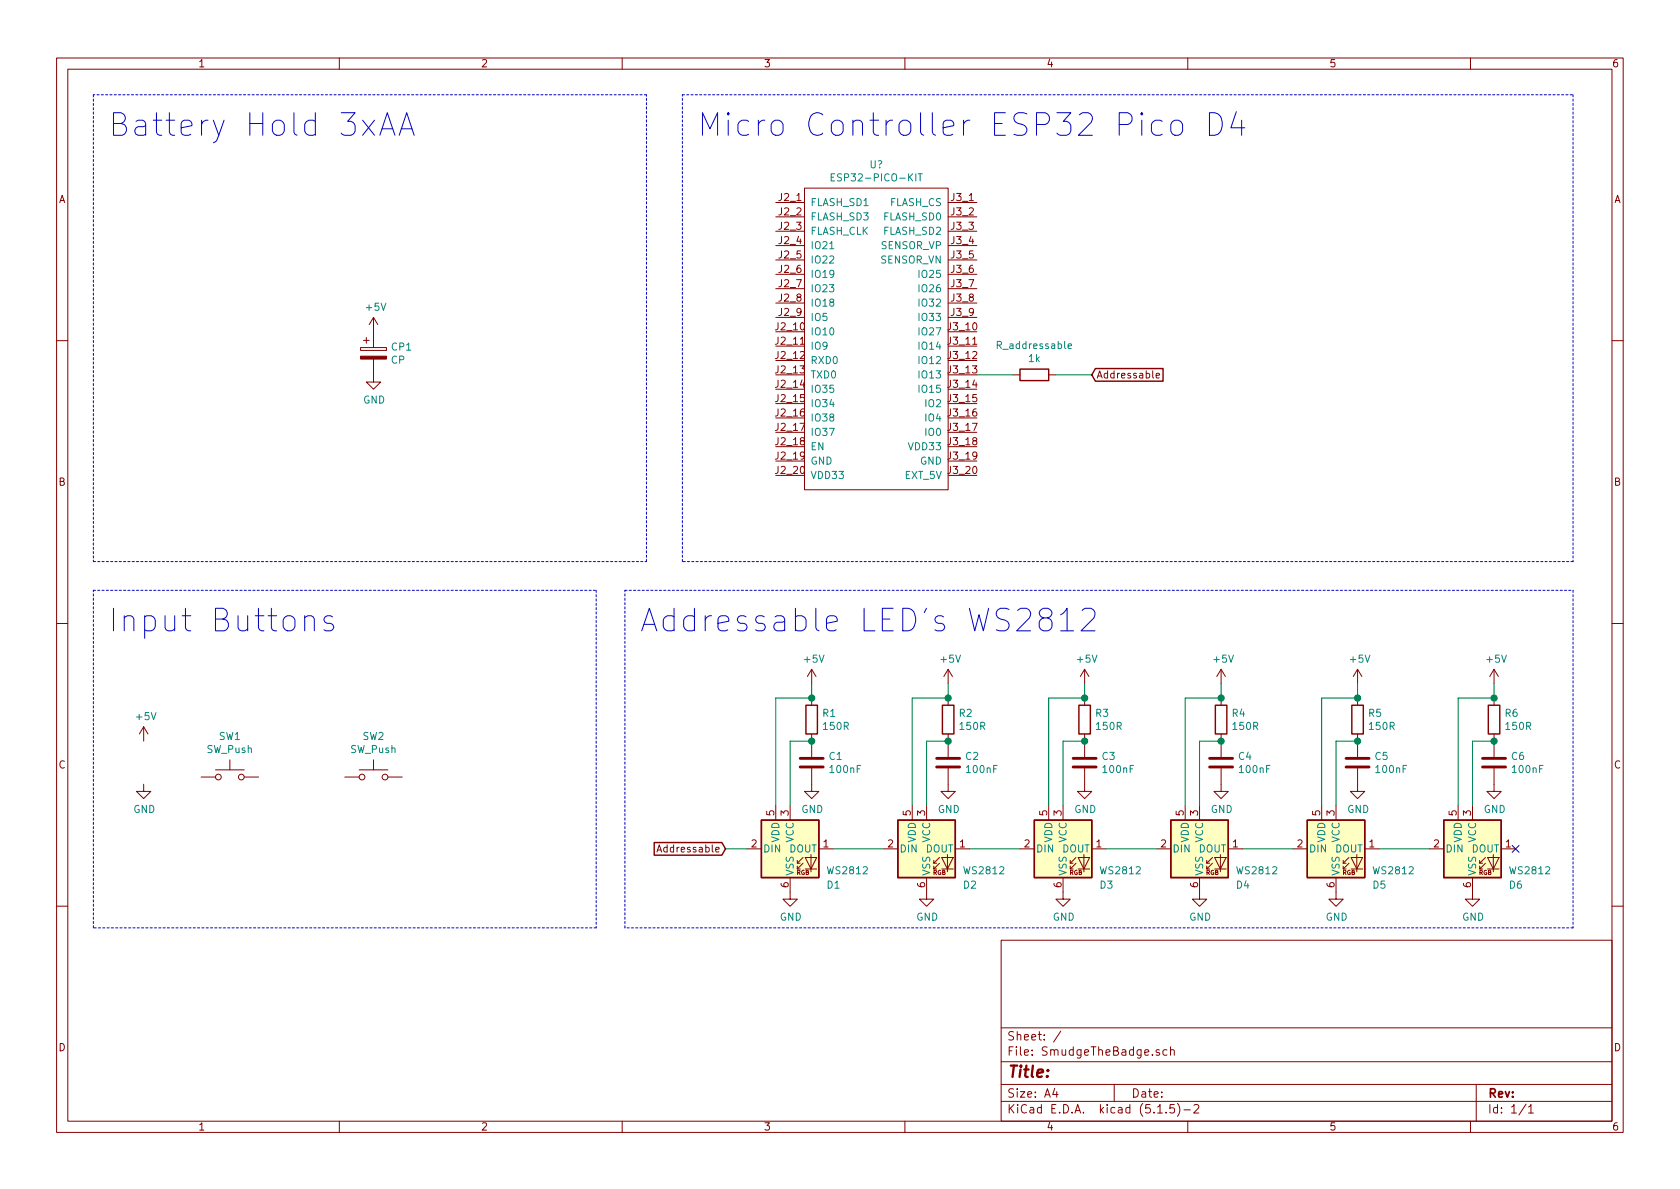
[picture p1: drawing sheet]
EESchema Schematic File Version 4
EELAYER 30 0
EELAYER END
$Descr A4 11693 8268
encoding utf-8
Sheet 1 1
Title ""
Date ""
Rev ""
Comp ""
Comment1 ""
Comment2 ""
Comment3 ""
Comment4 ""
$EndDescr
$Comp
L LED:WS2812 D1
U 1 1
P 5500 5900
F 0 "D1" H 5750 5650 50  0000 L CNN
F 1 "WS2812" H 5750 5750 50  0000 L CNN
F 2 "LED_SMD:LED_WS2812_PLCC6_5.0x5.0mm_P1.6mm" H 5550 5600 50  0001 L TNN
F 3 "https://cdn-shop.adafruit.com/datasheets/WS2812.pdf" H 5600 5525 50  0001 L TNN
	1    5500 5900
	1    0    0    -1  
$EndComp
$Comp
L Device:R R1
U 1 1
P 5650 5000
F 0 "R1" H 5720 5046 50  0000 L CNN
F 1 "150R" H 5720 4955 50  0000 L CNN
F 2 "Resistors_SMD:R_0805_HandSoldering" V 5580 5000 50  0001 C CNN
F 3 "~" H 5650 5000 50  0001 C CNN
	1    5650 5000
	1    0    0    -1  
$EndComp
$Comp
L power:+5V #PWR?
U 1 1
P 5650 4750
F 0 "#PWR?" H 5650 4600 50  0001 C CNN
F 1 "+5V" H 5665 4923 50  0000 C CNN
F 2 "" H 5650 4750 50  0001 C CNN
F 3 "" H 5650 4750 50  0001 C CNN
	1    5650 4750
	1    0    0    -1  
$EndComp
$Comp
L power:GND #PWR?
U 1 1
P 5500 6200
F 0 "#PWR?" H 5500 5950 50  0001 C CNN
F 1 "GND" H 5505 6027 50  0000 C CNN
F 2 "" H 5500 6200 50  0001 C CNN
F 3 "" H 5500 6200 50  0001 C CNN
	1    5500 6200
	1    0    0    -1  
$EndComp
$Comp
L Device:C C1
U 1 1
P 5650 5300
F 0 "C1" H 5765 5346 50  0000 L CNN
F 1 "100nF" H 5765 5255 50  0000 L CNN
F 2 "Capacitors_SMD:C_0805_HandSoldering" H 5688 5150 50  0001 C CNN
F 3 "~" H 5650 5300 50  0001 C CNN
	1    5650 5300
	1    0    0    -1  
$EndComp
Wire Wire Line
	5400 5600 5400 4850
Connection ~ 5650 4850
Wire Wire Line
	5650 4750 5650 4850
$Comp
L power:GND #PWR?
U 1 1
P 5650 5450
F 0 "#PWR?" H 5650 5200 50  0001 C CNN
F 1 "GND" H 5655 5277 50  0000 C CNN
F 2 "" H 5650 5450 50  0001 C CNN
F 3 "" H 5650 5450 50  0001 C CNN
	1    5650 5450
	1    0    0    -1  
$EndComp
Wire Wire Line
	5500 5600 5500 5150
Wire Wire Line
	5500 5150 5650 5150
Connection ~ 5650 5150
Wire Wire Line
	5400 4850 5650 4850
$Comp
L Device:CP CP1
U 1 1
P 2600 2450
F 0 "CP1" H 2718 2496 50  0000 L CNN
F 1 "CP" H 2718 2405 50  0000 L CNN
F 2 "" H 2638 2300 50  0001 C CNN
F 3 "~" H 2600 2450 50  0001 C CNN
	1    2600 2450
	1    0    0    -1  
$EndComp
$Comp
L LED:WS2812 D2
U 1 1
P 6450 5900
F 0 "D2" H 6700 5650 50  0000 L CNN
F 1 "WS2812" H 6700 5750 50  0000 L CNN
F 2 "LED_SMD:LED_WS2812_PLCC6_5.0x5.0mm_P1.6mm" H 6500 5600 50  0001 L TNN
F 3 "https://cdn-shop.adafruit.com/datasheets/WS2812.pdf" H 6550 5525 50  0001 L TNN
	1    6450 5900
	1    0    0    -1  
$EndComp
$Comp
L LED:WS2812 D3
U 1 1
P 7400 5900
F 0 "D3" H 7650 5650 50  0000 L CNN
F 1 "WS2812" H 7650 5750 50  0000 L CNN
F 2 "LED_SMD:LED_WS2812_PLCC6_5.0x5.0mm_P1.6mm" H 7450 5600 50  0001 L TNN
F 3 "https://cdn-shop.adafruit.com/datasheets/WS2812.pdf" H 7500 5525 50  0001 L TNN
	1    7400 5900
	1    0    0    -1  
$EndComp
$Comp
L LED:WS2812 D4
U 1 1
P 8350 5900
F 0 "D4" H 8600 5650 50  0000 L CNN
F 1 "WS2812" H 8600 5750 50  0000 L CNN
F 2 "LED_SMD:LED_WS2812_PLCC6_5.0x5.0mm_P1.6mm" H 8400 5600 50  0001 L TNN
F 3 "https://cdn-shop.adafruit.com/datasheets/WS2812.pdf" H 8450 5525 50  0001 L TNN
	1    8350 5900
	1    0    0    -1  
$EndComp
$Comp
L LED:WS2812 D5
U 1 1
P 9300 5900
F 0 "D5" H 9550 5650 50  0000 L CNN
F 1 "WS2812" H 9550 5750 50  0000 L CNN
F 2 "LED_SMD:LED_WS2812_PLCC6_5.0x5.0mm_P1.6mm" H 9350 5600 50  0001 L TNN
F 3 "https://cdn-shop.adafruit.com/datasheets/WS2812.pdf" H 9400 5525 50  0001 L TNN
	1    9300 5900
	1    0    0    -1  
$EndComp
$Comp
L LED:WS2812 D6
U 1 1
P 10250 5900
F 0 "D6" H 10500 5650 50  0000 L CNN
F 1 "WS2812" H 10500 5750 50  0000 L CNN
F 2 "LED_SMD:LED_WS2812_PLCC6_5.0x5.0mm_P1.6mm" H 10300 5600 50  0001 L TNN
F 3 "https://cdn-shop.adafruit.com/datasheets/WS2812.pdf" H 10350 5525 50  0001 L TNN
	1    10250 5900
	1    0    0    -1  
$EndComp
$Comp
L ESP32:ESP32-PICO-KIT U?
U 1 1
P 6100 2350
F 0 "U?" H 6100 3565 50  0000 C CNN
F 1 "ESP32-PICO-KIT" H 6100 3474 50  0000 C CNN
F 2 "ESP32:ESP32-PICO-KIT_Jumper" H 5975 2850 50  0001 C CNN
F 3 "https://dl.espressif.com/dl/schematics/esp32-pico-kit-v4_schematic.pdf" H 5975 2850 50  0001 C CNN
	1    6100 2350
	1    0    0    -1  
$EndComp
$Comp
L power:GND #PWR?
U 1 1
P 6600 5450
F 0 "#PWR?" H 6600 5200 50  0001 C CNN
F 1 "GND" H 6605 5277 50  0000 C CNN
F 2 "" H 6600 5450 50  0001 C CNN
F 3 "" H 6600 5450 50  0001 C CNN
	1    6600 5450
	1    0    0    -1  
$EndComp
$Comp
L power:GND #PWR?
U 1 1
P 7550 5450
F 0 "#PWR?" H 7550 5200 50  0001 C CNN
F 1 "GND" H 7555 5277 50  0000 C CNN
F 2 "" H 7550 5450 50  0001 C CNN
F 3 "" H 7550 5450 50  0001 C CNN
	1    7550 5450
	1    0    0    -1  
$EndComp
$Comp
L power:GND #PWR?
U 1 1
P 8500 5450
F 0 "#PWR?" H 8500 5200 50  0001 C CNN
F 1 "GND" H 8505 5277 50  0000 C CNN
F 2 "" H 8500 5450 50  0001 C CNN
F 3 "" H 8500 5450 50  0001 C CNN
	1    8500 5450
	1    0    0    -1  
$EndComp
$Comp
L power:GND #PWR?
U 1 1
P 9450 5450
F 0 "#PWR?" H 9450 5200 50  0001 C CNN
F 1 "GND" H 9455 5277 50  0000 C CNN
F 2 "" H 9450 5450 50  0001 C CNN
F 3 "" H 9450 5450 50  0001 C CNN
	1    9450 5450
	1    0    0    -1  
$EndComp
$Comp
L power:GND #PWR?
U 1 1
P 10400 5450
F 0 "#PWR?" H 10400 5200 50  0001 C CNN
F 1 "GND" H 10405 5277 50  0000 C CNN
F 2 "" H 10400 5450 50  0001 C CNN
F 3 "" H 10400 5450 50  0001 C CNN
	1    10400 5450
	1    0    0    -1  
$EndComp
$Comp
L Device:C C2
U 1 1
P 6600 5300
F 0 "C2" H 6715 5346 50  0000 L CNN
F 1 "100nF" H 6715 5255 50  0000 L CNN
F 2 "Capacitors_SMD:C_0805_HandSoldering" H 6638 5150 50  0001 C CNN
F 3 "~" H 6600 5300 50  0001 C CNN
	1    6600 5300
	1    0    0    -1  
$EndComp
$Comp
L Device:C C3
U 1 1
P 7550 5300
F 0 "C3" H 7665 5346 50  0000 L CNN
F 1 "100nF" H 7665 5255 50  0000 L CNN
F 2 "Capacitors_SMD:C_0805_HandSoldering" H 7588 5150 50  0001 C CNN
F 3 "~" H 7550 5300 50  0001 C CNN
	1    7550 5300
	1    0    0    -1  
$EndComp
$Comp
L Device:C C4
U 1 1
P 8500 5300
F 0 "C4" H 8615 5346 50  0000 L CNN
F 1 "100nF" H 8615 5255 50  0000 L CNN
F 2 "Capacitors_SMD:C_0805_HandSoldering" H 8538 5150 50  0001 C CNN
F 3 "~" H 8500 5300 50  0001 C CNN
	1    8500 5300
	1    0    0    -1  
$EndComp
$Comp
L Device:C C5
U 1 1
P 9450 5300
F 0 "C5" H 9565 5346 50  0000 L CNN
F 1 "100nF" H 9565 5255 50  0000 L CNN
F 2 "Capacitors_SMD:C_0805_HandSoldering" H 9488 5150 50  0001 C CNN
F 3 "~" H 9450 5300 50  0001 C CNN
	1    9450 5300
	1    0    0    -1  
$EndComp
$Comp
L Device:C C6
U 1 1
P 10400 5300
F 0 "C6" H 10515 5346 50  0000 L CNN
F 1 "100nF" H 10515 5255 50  0000 L CNN
F 2 "Capacitors_SMD:C_0805_HandSoldering" H 10438 5150 50  0001 C CNN
F 3 "~" H 10400 5300 50  0001 C CNN
	1    10400 5300
	1    0    0    -1  
$EndComp
$Comp
L Device:R R2
U 1 1
P 6600 5000
F 0 "R2" H 6670 5046 50  0000 L CNN
F 1 "150R" H 6670 4955 50  0000 L CNN
F 2 "Resistors_SMD:R_0805_HandSoldering" V 6530 5000 50  0001 C CNN
F 3 "~" H 6600 5000 50  0001 C CNN
	1    6600 5000
	1    0    0    -1  
$EndComp
$Comp
L Device:R R5
U 1 1
P 9450 5000
F 0 "R5" H 9520 5046 50  0000 L CNN
F 1 "150R" H 9520 4955 50  0000 L CNN
F 2 "Resistors_SMD:R_0805_HandSoldering" V 9380 5000 50  0001 C CNN
F 3 "~" H 9450 5000 50  0001 C CNN
	1    9450 5000
	1    0    0    -1  
$EndComp
$Comp
L Device:R R3
U 1 1
P 7550 5000
F 0 "R3" H 7620 5046 50  0000 L CNN
F 1 "150R" H 7620 4955 50  0000 L CNN
F 2 "Resistors_SMD:R_0805_HandSoldering" V 7480 5000 50  0001 C CNN
F 3 "~" H 7550 5000 50  0001 C CNN
	1    7550 5000
	1    0    0    -1  
$EndComp
$Comp
L Device:R R4
U 1 1
P 8500 5000
F 0 "R4" H 8570 5046 50  0000 L CNN
F 1 "150R" H 8570 4955 50  0000 L CNN
F 2 "Resistors_SMD:R_0805_HandSoldering" V 8430 5000 50  0001 C CNN
F 3 "~" H 8500 5000 50  0001 C CNN
	1    8500 5000
	1    0    0    -1  
$EndComp
$Comp
L Device:R R6
U 1 1
P 10400 5000
F 0 "R6" H 10470 5046 50  0000 L CNN
F 1 "150R" H 10470 4955 50  0000 L CNN
F 2 "Resistors_SMD:R_0805_HandSoldering" V 10330 5000 50  0001 C CNN
F 3 "~" H 10400 5000 50  0001 C CNN
	1    10400 5000
	1    0    0    -1  
$EndComp
$Comp
L power:+5V #PWR?
U 1 1
P 6600 4750
F 0 "#PWR?" H 6600 4600 50  0001 C CNN
F 1 "+5V" H 6615 4923 50  0000 C CNN
F 2 "" H 6600 4750 50  0001 C CNN
F 3 "" H 6600 4750 50  0001 C CNN
	1    6600 4750
	1    0    0    -1  
$EndComp
$Comp
L power:+5V #PWR?
U 1 1
P 7550 4750
F 0 "#PWR?" H 7550 4600 50  0001 C CNN
F 1 "+5V" H 7565 4923 50  0000 C CNN
F 2 "" H 7550 4750 50  0001 C CNN
F 3 "" H 7550 4750 50  0001 C CNN
	1    7550 4750
	1    0    0    -1  
$EndComp
$Comp
L power:+5V #PWR?
U 1 1
P 8500 4750
F 0 "#PWR?" H 8500 4600 50  0001 C CNN
F 1 "+5V" H 8515 4923 50  0000 C CNN
F 2 "" H 8500 4750 50  0001 C CNN
F 3 "" H 8500 4750 50  0001 C CNN
	1    8500 4750
	1    0    0    -1  
$EndComp
$Comp
L power:+5V #PWR?
U 1 1
P 9450 4750
F 0 "#PWR?" H 9450 4600 50  0001 C CNN
F 1 "+5V" H 9465 4923 50  0000 C CNN
F 2 "" H 9450 4750 50  0001 C CNN
F 3 "" H 9450 4750 50  0001 C CNN
	1    9450 4750
	1    0    0    -1  
$EndComp
$Comp
L power:+5V #PWR?
U 1 1
P 10400 4750
F 0 "#PWR?" H 10400 4600 50  0001 C CNN
F 1 "+5V" H 10415 4923 50  0000 C CNN
F 2 "" H 10400 4750 50  0001 C CNN
F 3 "" H 10400 4750 50  0001 C CNN
	1    10400 4750
	1    0    0    -1  
$EndComp
Wire Wire Line
	7400 5600 7400 5150
Wire Wire Line
	7400 5150 7550 5150
Connection ~ 7550 5150
Wire Wire Line
	6450 5600 6450 5150
Wire Wire Line
	6450 5150 6600 5150
Connection ~ 6600 5150
Wire Wire Line
	8350 5600 8350 5150
Wire Wire Line
	8350 5150 8500 5150
Connection ~ 8500 5150
Wire Wire Line
	9300 5600 9300 5150
Wire Wire Line
	9300 5150 9450 5150
Connection ~ 9450 5150
Wire Wire Line
	10250 5600 10250 5150
Wire Wire Line
	10250 5150 10400 5150
Connection ~ 10400 5150
Wire Wire Line
	6600 4750 6600 4850
Wire Wire Line
	7550 4750 7550 4850
Wire Wire Line
	8500 4750 8500 4850
Wire Wire Line
	9450 4750 9450 4850
Wire Wire Line
	10400 4750 10400 4850
Wire Wire Line
	6350 5600 6350 4850
Wire Wire Line
	6350 4850 6600 4850
Connection ~ 6600 4850
Wire Wire Line
	7300 5600 7300 4850
Wire Wire Line
	7300 4850 7550 4850
Connection ~ 7550 4850
Wire Wire Line
	8250 5600 8250 4850
Wire Wire Line
	8250 4850 8500 4850
Connection ~ 8500 4850
Wire Wire Line
	9200 5600 9200 4850
Wire Wire Line
	9200 4850 9450 4850
Connection ~ 9450 4850
Wire Wire Line
	10150 5600 10150 4850
Wire Wire Line
	10150 4850 10400 4850
Connection ~ 10400 4850
Wire Wire Line
	5800 5900 6150 5900
Wire Wire Line
	6750 5900 7100 5900
Wire Wire Line
	7700 5900 8050 5900
Wire Wire Line
	8650 5900 9000 5900
Wire Wire Line
	9600 5900 9950 5900
Wire Notes Line
	10950 4100 10950 6450
Wire Notes Line
	10950 6450 4350 6450
Wire Notes Line
	4350 6450 4350 4100
Wire Notes Line
	4350 4100 10950 4100
Text Notes 4450 4400 0    157  ~ 0
Addressable LED's WS2812
Wire Notes Line
	4750 3900 4750 650 
Wire Notes Line
	4750 650  10950 650 
Wire Notes Line
	10950 650  10950 3900
Wire Notes Line
	10950 3900 4750 3900
Text Notes 4850 950  0    157  ~ 0
Micro Controller ESP32 Pico D4
Wire Notes Line
	4500 650  650  650 
Wire Notes Line
	650  650  650  3900
Wire Notes Line
	650  3900 4500 3900
Wire Notes Line
	4500 3900 4500 650 
Text Notes 750  950  0    157  ~ 0
Battery Hold 3xAA
$Comp
L power:+5V #PWR?
U 1 1
P 2600 2300
F 0 "#PWR?" H 2600 2150 50  0001 C CNN
F 1 "+5V" H 2615 2473 50  0000 C CNN
F 2 "" H 2600 2300 50  0001 C CNN
F 3 "" H 2600 2300 50  0001 C CNN
	1    2600 2300
	1    0    0    -1  
$EndComp
$Comp
L power:GND #PWR?
U 1 1
P 2600 2600
F 0 "#PWR?" H 2600 2350 50  0001 C CNN
F 1 "GND" H 2605 2427 50  0000 C CNN
F 2 "" H 2600 2600 50  0001 C CNN
F 3 "" H 2600 2600 50  0001 C CNN
	1    2600 2600
	1    0    0    -1  
$EndComp
$Comp
L power:GND #PWR?
U 1 1
P 6450 6200
F 0 "#PWR?" H 6450 5950 50  0001 C CNN
F 1 "GND" H 6455 6027 50  0000 C CNN
F 2 "" H 6450 6200 50  0001 C CNN
F 3 "" H 6450 6200 50  0001 C CNN
	1    6450 6200
	1    0    0    -1  
$EndComp
$Comp
L power:GND #PWR?
U 1 1
P 7400 6200
F 0 "#PWR?" H 7400 5950 50  0001 C CNN
F 1 "GND" H 7405 6027 50  0000 C CNN
F 2 "" H 7400 6200 50  0001 C CNN
F 3 "" H 7400 6200 50  0001 C CNN
	1    7400 6200
	1    0    0    -1  
$EndComp
$Comp
L power:GND #PWR?
U 1 1
P 8350 6200
F 0 "#PWR?" H 8350 5950 50  0001 C CNN
F 1 "GND" H 8355 6027 50  0000 C CNN
F 2 "" H 8350 6200 50  0001 C CNN
F 3 "" H 8350 6200 50  0001 C CNN
	1    8350 6200
	1    0    0    -1  
$EndComp
$Comp
L power:GND #PWR?
U 1 1
P 9300 6200
F 0 "#PWR?" H 9300 5950 50  0001 C CNN
F 1 "GND" H 9305 6027 50  0000 C CNN
F 2 "" H 9300 6200 50  0001 C CNN
F 3 "" H 9300 6200 50  0001 C CNN
	1    9300 6200
	1    0    0    -1  
$EndComp
$Comp
L power:GND #PWR?
U 1 1
P 10250 6200
F 0 "#PWR?" H 10250 5950 50  0001 C CNN
F 1 "GND" H 10255 6027 50  0000 C CNN
F 2 "" H 10250 6200 50  0001 C CNN
F 3 "" H 10250 6200 50  0001 C CNN
	1    10250 6200
	1    0    0    -1  
$EndComp
NoConn ~ 10550 5900
$Comp
L Device:R R_addressable
U 1 1
P 7200 2600
F 0 "R_addressable" V 6993 2600 50  0000 C CNN
F 1 "1k" V 7084 2600 50  0000 C CNN
F 2 "Resistors_SMD:R_0805_HandSoldering" V 7130 2600 50  0001 C CNN
F 3 "~" H 7200 2600 50  0001 C CNN
	1    7200 2600
	0    1    1    0   
$EndComp
Text GLabel 7600 2600 2    50   Input ~ 0
Addressable
Text GLabel 5050 5900 0    50   Input ~ 0
Addressable
Wire Wire Line
	5050 5900 5200 5900
Wire Wire Line
	6800 2600 7050 2600
Wire Wire Line
	7350 2600 7600 2600
Wire Notes Line
	650  4100 4150 4100
Wire Notes Line
	4150 4100 4150 6450
Wire Notes Line
	4150 6450 650  6450
Wire Notes Line
	650  6450 650  4100
Text Notes 750  4400 0    157  ~ 0
Input Buttons
$Comp
L Switch:SW_Push SW1
U 1 1
P 1600 5400
F 0 "SW1" H 1600 5685 50  0000 C CNN
F 1 "SW_Push" H 1600 5594 50  0000 C CNN
F 2 "" H 1600 5600 50  0001 C CNN
F 3 "~" H 1600 5600 50  0001 C CNN
	1    1600 5400
	1    0    0    -1  
$EndComp
$Comp
L Switch:SW_Push SW2
U 1 1
P 2600 5400
F 0 "SW2" H 2600 5685 50  0000 C CNN
F 1 "SW_Push" H 2600 5594 50  0000 C CNN
F 2 "" H 2600 5600 50  0001 C CNN
F 3 "~" H 2600 5600 50  0001 C CNN
	1    2600 5400
	1    0    0    -1  
$EndComp
$Comp
L power:+5V #PWR?
U 1 1
P 1000 5150
F 0 "#PWR?" H 1000 5000 50  0001 C CNN
F 1 "+5V" H 1015 5323 50  0000 C CNN
F 2 "" H 1000 5150 50  0001 C CNN
F 3 "" H 1000 5150 50  0001 C CNN
	1    1000 5150
	1    0    0    -1  
$EndComp
$Comp
L power:GND #PWR?
U 1 1
P 1000 5450
F 0 "#PWR?" H 1000 5200 50  0001 C CNN
F 1 "GND" H 1005 5277 50  0000 C CNN
F 2 "" H 1000 5450 50  0001 C CNN
F 3 "" H 1000 5450 50  0001 C CNN
	1    1000 5450
	1    0    0    -1  
$EndComp
$EndSCHEMATC
